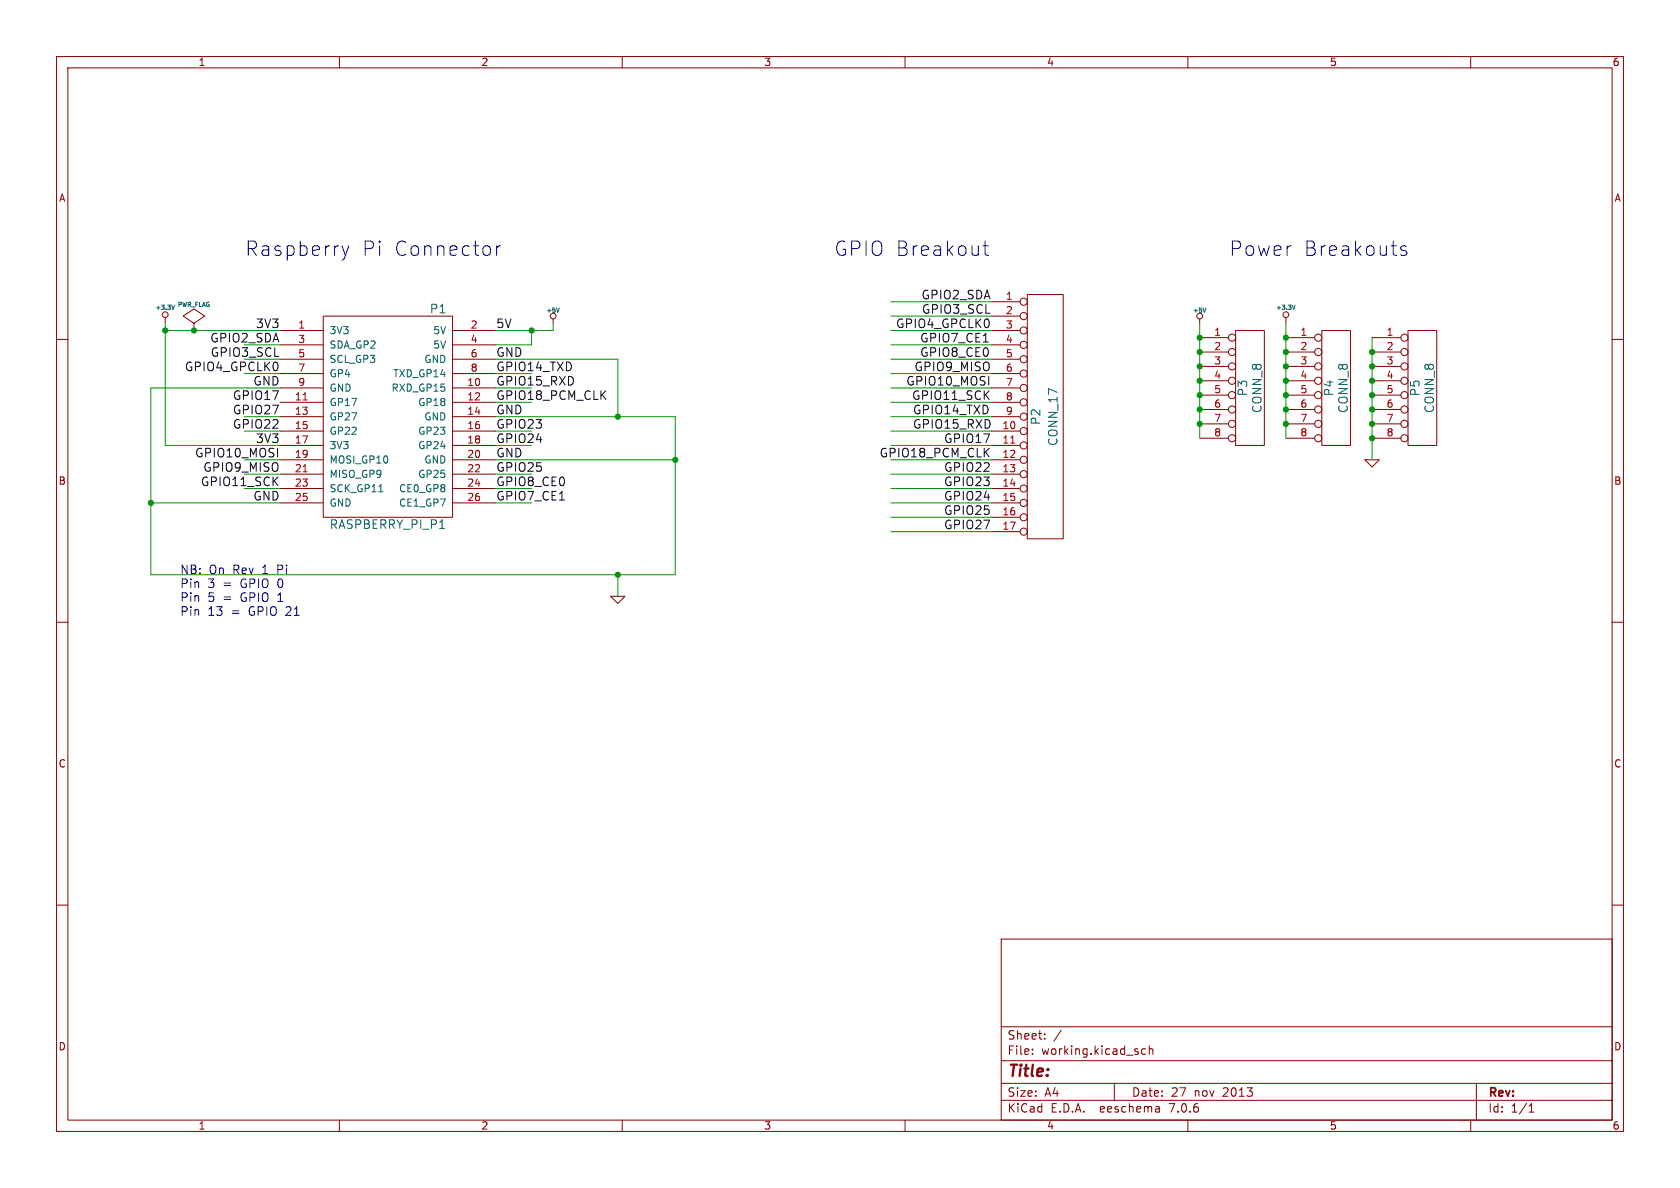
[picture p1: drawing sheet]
(kicad_sch (version 20230121) (generator eeschema)

 (paper "A4")

 (title_block
  (date "27 nov 2013"))

 (lib_symbols
  (symbol "PiBreak-rescue:+3.3V" (power) (pin_names (offset 0)) (in_bom yes) (on_board yes)
   (property "Reference" "#PWR" (at 0 -1.016 0) (effects (font (size 0.762 0.762)) hide))
   (property "Value" "+3.3V" (at 0 2.794 0) (effects (font (size 0.762 0.762))))
   (property "Footprint" "" (at 0 0 0) (effects (font (size 1.524 1.524))))
   (property "Datasheet" "" (at 0 0 0) (effects (font (size 1.524 1.524))))
   (symbol "+3.3V_0_0"
    (pin power_in line (at 0 0 90) (length 0) hide (name "+3.3V" (effects (font (size 0.762 0.762)))) (number "1" (effects (font (size 0.762 0.762))))))
   (symbol "+3.3V_0_1"
    (polyline (pts (xy 0 0) (xy 0 1.016) (xy 0 1.016)) (stroke (width 0) (type solid)) (fill (type none)))
    (circle (center 0 1.524) (radius 0.508) (stroke (width 0) (type solid)) (fill (type none)))))
  (symbol "PiBreak-rescue:+5V" (power) (pin_names (offset 1.016)) (in_bom yes) (on_board yes)
   (property "Reference" "#PWR" (at 0 2.286 0) (effects (font (size 0.508 0.508)) hide))
   (property "Value" "+5V" (at 0 2.286 0) (effects (font (size 0.762 0.762))))
   (property "Footprint" "" (at 0 0 0) (effects (font (size 1.524 1.524))))
   (property "Datasheet" "" (at 0 0 0) (effects (font (size 1.524 1.524))))
   (symbol "+5V_0_0"
    (pin power_in line (at 0 0 90) (length 0) hide (name "+5V" (effects (font (size 0.508 0.508)))) (number "1" (effects (font (size 0.508 0.508))))))
   (symbol "+5V_0_1"
    (polyline (pts (xy 0 0) (xy 0 0.762) (xy 0 0.762) (xy 0 0.762)) (stroke (width 0) (type solid)) (fill (type none)))
    (circle (center 0 1.27) (radius 0.508) (stroke (width 0) (type solid)) (fill (type none)))))
  (symbol "PiBreak-rescue:CONN_17" (pin_names (offset 1.016) hide) (in_bom yes) (on_board yes)
   (property "Reference" "P" (at -1.016 0 90) (effects (font (size 1.524 1.524))))
   (property "Value" "CONN_17" (at 2.032 0 90) (effects (font (size 1.524 1.524))))
   (property "Footprint" "" (at 0 0 0) (effects (font (size 1.524 1.524))))
   (property "Datasheet" "" (at 0 0 0) (effects (font (size 1.524 1.524))))
   (symbol "CONN_17_0_1"
    (rectangle (start -2.54 21.59) (end 3.81 -21.59) (stroke (width 0) (type solid)) (fill (type none))))
   (symbol "CONN_17_1_1"
    (pin passive inverted (at -8.89 20.32 0) (length 6.35) (name "P1" (effects (font (size 1.27 1.27)))) (number "1" (effects (font (size 1.27 1.27)))))
    (pin passive inverted (at -8.89 -2.54 0) (length 6.35) (name "P10" (effects (font (size 1.27 1.27)))) (number "10" (effects (font (size 1.27 1.27)))))
    (pin passive inverted (at -8.89 -5.08 0) (length 6.35) (name "P11" (effects (font (size 1.27 1.27)))) (number "11" (effects (font (size 1.27 1.27)))))
    (pin passive inverted (at -8.89 -7.62 0) (length 6.35) (name "P12" (effects (font (size 1.27 1.27)))) (number "12" (effects (font (size 1.27 1.27)))))
    (pin passive inverted (at -8.89 -10.16 0) (length 6.35) (name "P13" (effects (font (size 1.27 1.27)))) (number "13" (effects (font (size 1.27 1.27)))))
    (pin passive inverted (at -8.89 -12.7 0) (length 6.35) (name "P14" (effects (font (size 1.27 1.27)))) (number "14" (effects (font (size 1.27 1.27)))))
    (pin passive inverted (at -8.89 -15.24 0) (length 6.35) (name "P15" (effects (font (size 1.27 1.27)))) (number "15" (effects (font (size 1.27 1.27)))))
    (pin passive inverted (at -8.89 -17.78 0) (length 6.35) (name "P16" (effects (font (size 1.27 1.27)))) (number "16" (effects (font (size 1.27 1.27)))))
    (pin passive inverted (at -8.89 -20.32 0) (length 6.35) (name "P17" (effects (font (size 1.27 1.27)))) (number "17" (effects (font (size 1.27 1.27)))))
    (pin passive inverted (at -8.89 17.78 0) (length 6.35) (name "P2" (effects (font (size 1.27 1.27)))) (number "2" (effects (font (size 1.27 1.27)))))
    (pin passive inverted (at -8.89 15.24 0) (length 6.35) (name "P3" (effects (font (size 1.27 1.27)))) (number "3" (effects (font (size 1.27 1.27)))))
    (pin passive inverted (at -8.89 12.7 0) (length 6.35) (name "P4" (effects (font (size 1.27 1.27)))) (number "4" (effects (font (size 1.27 1.27)))))
    (pin passive inverted (at -8.89 10.16 0) (length 6.35) (name "P5" (effects (font (size 1.27 1.27)))) (number "5" (effects (font (size 1.27 1.27)))))
    (pin passive inverted (at -8.89 7.62 0) (length 6.35) (name "P6" (effects (font (size 1.27 1.27)))) (number "6" (effects (font (size 1.27 1.27)))))
    (pin passive inverted (at -8.89 5.08 0) (length 6.35) (name "P7" (effects (font (size 1.27 1.27)))) (number "7" (effects (font (size 1.27 1.27)))))
    (pin passive inverted (at -8.89 2.54 0) (length 6.35) (name "P8" (effects (font (size 1.27 1.27)))) (number "8" (effects (font (size 1.27 1.27)))))
    (pin passive inverted (at -8.89 0 0) (length 6.35) (name "P9" (effects (font (size 1.27 1.27)))) (number "9" (effects (font (size 1.27 1.27)))))))
  (symbol "PiBreak-rescue:CONN_8" (pin_names (offset 1.016) hide) (in_bom yes) (on_board yes)
   (property "Reference" "P" (at -1.27 0 90) (effects (font (size 1.524 1.524))))
   (property "Value" "CONN_8" (at 1.27 0 90) (effects (font (size 1.524 1.524))))
   (property "Footprint" "" (at 0 0 0) (effects (font (size 1.524 1.524))))
   (property "Datasheet" "" (at 0 0 0) (effects (font (size 1.524 1.524))))
   (symbol "CONN_8_0_1"
    (rectangle (start -2.54 10.16) (end 2.54 -10.16) (stroke (width 0) (type solid)) (fill (type none))))
   (symbol "CONN_8_1_1"
    (pin passive inverted (at -8.89 8.89 0) (length 6.35) (name "P1" (effects (font (size 1.27 1.27)))) (number "1" (effects (font (size 1.27 1.27)))))
    (pin passive inverted (at -8.89 6.35 0) (length 6.35) (name "P2" (effects (font (size 1.27 1.27)))) (number "2" (effects (font (size 1.27 1.27)))))
    (pin passive inverted (at -8.89 3.81 0) (length 6.35) (name "P3" (effects (font (size 1.27 1.27)))) (number "3" (effects (font (size 1.27 1.27)))))
    (pin passive inverted (at -8.89 1.27 0) (length 6.35) (name "P4" (effects (font (size 1.27 1.27)))) (number "4" (effects (font (size 1.27 1.27)))))
    (pin passive inverted (at -8.89 -1.27 0) (length 6.35) (name "P5" (effects (font (size 1.27 1.27)))) (number "5" (effects (font (size 1.27 1.27)))))
    (pin passive inverted (at -8.89 -3.81 0) (length 6.35) (name "P6" (effects (font (size 1.27 1.27)))) (number "6" (effects (font (size 1.27 1.27)))))
    (pin passive inverted (at -8.89 -6.35 0) (length 6.35) (name "P7" (effects (font (size 1.27 1.27)))) (number "7" (effects (font (size 1.27 1.27)))))
    (pin passive inverted (at -8.89 -8.89 0) (length 6.35) (name "P8" (effects (font (size 1.27 1.27)))) (number "8" (effects (font (size 1.27 1.27)))))))
  (symbol "PiBreak-rescue:GND" (power) (pin_names (offset 0)) (in_bom yes) (on_board yes)
   (property "Reference" "#PWR" (at 0 0 0) (effects (font (size 0.762 0.762)) hide))
   (property "Value" "GND" (at 0 -1.778 0) (effects (font (size 0.762 0.762)) hide))
   (property "Footprint" "" (at 0 0 0) (effects (font (size 1.524 1.524))))
   (property "Datasheet" "" (at 0 0 0) (effects (font (size 1.524 1.524))))
   (symbol "GND_0_1"
    (polyline (pts (xy -1.27 0) (xy 0 -1.27) (xy 1.27 0) (xy -1.27 0)) (stroke (width 0) (type solid)) (fill (type none))))
   (symbol "GND_1_1"
    (pin power_in line (at 0 0 90) (length 0) hide (name "GND" (effects (font (size 0.762 0.762)))) (number "1" (effects (font (size 0.762 0.762)))))))
  (symbol "PiBreak-rescue:PWR_FLAG" (power) (pin_numbers hide) (pin_names (offset 0) hide) (in_bom yes) (on_board yes)
   (property "Reference" "#FLG" (at 0 2.413 0) (effects (font (size 0.762 0.762)) hide))
   (property "Value" "PWR_FLAG" (at 0 4.572 0) (effects (font (size 0.762 0.762))))
   (property "Footprint" "" (at 0 0 0) (effects (font (size 1.524 1.524))))
   (property "Datasheet" "" (at 0 0 0) (effects (font (size 1.524 1.524))))
   (symbol "PWR_FLAG_0_0"
    (pin power_out line (at 0 0 90) (length 0) (name "pwr" (effects (font (size 0.508 0.508)))) (number "1" (effects (font (size 0.508 0.508))))))
   (symbol "PWR_FLAG_0_1"
    (polyline (pts (xy 0 0) (xy 0 1.27) (xy -1.905 2.54) (xy 0 3.81) (xy 1.905 2.54) (xy 0 1.27)) (stroke (width 0) (type solid)) (fill (type none)))))
  (symbol "PiBreak-rescue:RASPBERRY_PI_P1" (pin_names (offset 1.016)) (in_bom yes) (on_board yes)
   (property "Reference" "J" (at 8.89 19.05 0) (effects (font (size 1.524 1.524))))
   (property "Value" "RASPBERRY_PI_P1" (at 0 -19.05 0) (effects (font (size 1.524 1.524))))
   (property "Footprint" "" (at -6.35 -8.89 0) (effects (font (size 1.524 1.524))))
   (property "Datasheet" "" (at -6.35 -8.89 0) (effects (font (size 1.524 1.524))))
   (symbol "RASPBERRY_PI_P1_0_1"
    (rectangle (start -11.43 17.78) (end 11.43 -17.78) (stroke (width 0) (type solid)) (fill (type none))))
   (symbol "RASPBERRY_PI_P1_1_1"
    (pin power_out line (at -19.05 15.24 0) (length 7.62) (name "3V3" (effects (font (size 1.27 1.27)))) (number "1" (effects (font (size 1.27 1.27)))))
    (pin bidirectional line (at 19.05 5.08 180) (length 7.62) (name "RXD_GP15" (effects (font (size 1.27 1.27)))) (number "10" (effects (font (size 1.27 1.27)))))
    (pin bidirectional line (at -19.05 2.54 0) (length 7.62) (name "GP17" (effects (font (size 1.27 1.27)))) (number "11" (effects (font (size 1.27 1.27)))))
    (pin bidirectional line (at 19.05 2.54 180) (length 7.62) (name "GP18" (effects (font (size 1.27 1.27)))) (number "12" (effects (font (size 1.27 1.27)))))
    (pin bidirectional line (at -19.05 0 0) (length 7.62) (name "GP27" (effects (font (size 1.27 1.27)))) (number "13" (effects (font (size 1.27 1.27)))))
    (pin power_out line (at 19.05 0 180) (length 7.62) (name "GND" (effects (font (size 1.27 1.27)))) (number "14" (effects (font (size 1.27 1.27)))))
    (pin bidirectional line (at -19.05 -2.54 0) (length 7.62) (name "GP22" (effects (font (size 1.27 1.27)))) (number "15" (effects (font (size 1.27 1.27)))))
    (pin bidirectional line (at 19.05 -2.54 180) (length 7.62) (name "GP23" (effects (font (size 1.27 1.27)))) (number "16" (effects (font (size 1.27 1.27)))))
    (pin power_out line (at -19.05 -5.08 0) (length 7.62) (name "3V3" (effects (font (size 1.27 1.27)))) (number "17" (effects (font (size 1.27 1.27)))))
    (pin bidirectional line (at 19.05 -5.08 180) (length 7.62) (name "GP24" (effects (font (size 1.27 1.27)))) (number "18" (effects (font (size 1.27 1.27)))))
    (pin bidirectional line (at -19.05 -7.62 0) (length 7.62) (name "MOSI_GP10" (effects (font (size 1.27 1.27)))) (number "19" (effects (font (size 1.27 1.27)))))
    (pin power_out line (at 19.05 15.24 180) (length 7.62) (name "5V" (effects (font (size 1.27 1.27)))) (number "2" (effects (font (size 1.27 1.27)))))
    (pin power_out line (at 19.05 -7.62 180) (length 7.62) (name "GND" (effects (font (size 1.27 1.27)))) (number "20" (effects (font (size 1.27 1.27)))))
    (pin bidirectional line (at -19.05 -10.16 0) (length 7.62) (name "MISO_GP9" (effects (font (size 1.27 1.27)))) (number "21" (effects (font (size 1.27 1.27)))))
    (pin bidirectional line (at 19.05 -10.16 180) (length 7.62) (name "GP25" (effects (font (size 1.27 1.27)))) (number "22" (effects (font (size 1.27 1.27)))))
    (pin bidirectional line (at -19.05 -12.7 0) (length 7.62) (name "SCK_GP11" (effects (font (size 1.27 1.27)))) (number "23" (effects (font (size 1.27 1.27)))))
    (pin bidirectional line (at 19.05 -12.7 180) (length 7.62) (name "CE0_GP8" (effects (font (size 1.27 1.27)))) (number "24" (effects (font (size 1.27 1.27)))))
    (pin power_out line (at -19.05 -15.24 0) (length 7.62) (name "GND" (effects (font (size 1.27 1.27)))) (number "25" (effects (font (size 1.27 1.27)))))
    (pin bidirectional line (at 19.05 -15.24 180) (length 7.62) (name "CE1_GP7" (effects (font (size 1.27 1.27)))) (number "26" (effects (font (size 1.27 1.27)))))
    (pin bidirectional line (at -19.05 12.7 0) (length 7.62) (name "SDA_GP2" (effects (font (size 1.27 1.27)))) (number "3" (effects (font (size 1.27 1.27)))))
    (pin power_out line (at 19.05 12.7 180) (length 7.62) (name "5V" (effects (font (size 1.27 1.27)))) (number "4" (effects (font (size 1.27 1.27)))))
    (pin bidirectional line (at -19.05 10.16 0) (length 7.62) (name "SCL_GP3" (effects (font (size 1.27 1.27)))) (number "5" (effects (font (size 1.27 1.27)))))
    (pin power_out line (at 19.05 10.16 180) (length 7.62) (name "GND" (effects (font (size 1.27 1.27)))) (number "6" (effects (font (size 1.27 1.27)))))
    (pin bidirectional line (at -19.05 7.62 0) (length 7.62) (name "GP4" (effects (font (size 1.27 1.27)))) (number "7" (effects (font (size 1.27 1.27)))))
    (pin bidirectional line (at 19.05 7.62 180) (length 7.62) (name "TXD_GP14" (effects (font (size 1.27 1.27)))) (number "8" (effects (font (size 1.27 1.27)))))
    (pin power_out line (at -19.05 5.08 0) (length 7.62) (name "GND" (effects (font (size 1.27 1.27)))) (number "9" (effects (font (size 1.27 1.27))))))))

 (junction (at 227.33 74.93) (diameter 0) (color 0 0 0 0))
 (junction (at 26.67 88.9) (diameter 0) (color 0 0 0 0))
 (junction (at 227.33 69.85) (diameter 0) (color 0 0 0 0))
 (junction (at 227.33 59.69) (diameter 0) (color 0 0 0 0))
 (junction (at 212.09 69.85) (diameter 0) (color 0 0 0 0))
 (junction (at 212.09 64.77) (diameter 0) (color 0 0 0 0))
 (junction (at 242.57 67.31) (diameter 0) (color 0 0 0 0))
 (junction (at 109.22 73.66) (diameter 0) (color 0 0 0 0))
 (junction (at 109.22 101.6) (diameter 0) (color 0 0 0 0))
 (junction (at 242.57 64.77) (diameter 0) (color 0 0 0 0))
 (junction (at 212.09 67.31) (diameter 0) (color 0 0 0 0))
 (junction (at 227.33 72.39) (diameter 0) (color 0 0 0 0))
 (junction (at 34.29 58.42) (diameter 0) (color 0 0 0 0))
 (junction (at 227.33 64.77) (diameter 0) (color 0 0 0 0))
 (junction (at 242.57 77.47) (diameter 0) (color 0 0 0 0))
 (junction (at 212.09 72.39) (diameter 0) (color 0 0 0 0))
 (junction (at 242.57 74.93) (diameter 0) (color 0 0 0 0))
 (junction (at 212.09 62.23) (diameter 0) (color 0 0 0 0))
 (junction (at 119.38 81.28) (diameter 0) (color 0 0 0 0))
 (junction (at 29.21 58.42) (diameter 0) (color 0 0 0 0))
 (junction (at 93.98 58.42) (diameter 0) (color 0 0 0 0))
 (junction (at 227.33 62.23) (diameter 0) (color 0 0 0 0))
 (junction (at 212.09 59.69) (diameter 0) (color 0 0 0 0))
 (junction (at 227.33 67.31) (diameter 0) (color 0 0 0 0))
 (junction (at 242.57 62.23) (diameter 0) (color 0 0 0 0))
 (junction (at 242.57 69.85) (diameter 0) (color 0 0 0 0))
 (junction (at 242.57 72.39) (diameter 0) (color 0 0 0 0))
 (junction (at 212.09 74.93) (diameter 0) (color 0 0 0 0))

 (wire (pts (xy 175.26 60.96) (xy 157.48 60.96)) (stroke (width 0) (type default)))
 (wire (pts (xy 175.26 81.28) (xy 157.48 81.28)) (stroke (width 0) (type default)))
 (wire (pts (xy 49.53 81.28) (xy 43.18 81.28)) (stroke (width 0) (type default)))
 (wire (pts (xy 242.57 59.69) (xy 242.57 62.23)) (stroke (width 0) (type default)))
 (wire (pts (xy 87.63 81.28) (xy 119.38 81.28)) (stroke (width 0) (type default)))
 (wire (pts (xy 212.09 69.85) (xy 212.09 72.39)) (stroke (width 0) (type default)))
 (wire (pts (xy 87.63 68.58) (xy 93.98 68.58)) (stroke (width 0) (type default)))
 (wire (pts (xy 109.22 63.5) (xy 109.22 73.66)) (stroke (width 0) (type default)))
 (wire (pts (xy 227.33 67.31) (xy 227.33 69.85)) (stroke (width 0) (type default)))
 (wire (pts (xy 97.79 58.42) (xy 97.79 57.15)) (stroke (width 0) (type default)))
 (wire (pts (xy 87.63 88.9) (xy 93.98 88.9)) (stroke (width 0) (type default)))
 (wire (pts (xy 227.33 74.93) (xy 227.33 77.47)) (stroke (width 0) (type default)))
 (wire (pts (xy 29.21 58.42) (xy 34.29 58.42)) (stroke (width 0) (type default)))
 (wire (pts (xy 212.09 67.31) (xy 212.09 69.85)) (stroke (width 0) (type default)))
 (wire (pts (xy 109.22 101.6) (xy 109.22 105.41)) (stroke (width 0) (type default)))
 (wire (pts (xy 119.38 81.28) (xy 119.38 73.66)) (stroke (width 0) (type default)))
 (wire (pts (xy 87.63 66.04) (xy 93.98 66.04)) (stroke (width 0) (type default)))
 (wire (pts (xy 175.26 83.82) (xy 157.48 83.82)) (stroke (width 0) (type default)))
 (wire (pts (xy 175.26 93.98) (xy 157.48 93.98)) (stroke (width 0) (type default)))
 (wire (pts (xy 87.63 78.74) (xy 93.98 78.74)) (stroke (width 0) (type default)))
 (wire (pts (xy 175.26 53.34) (xy 157.48 53.34)) (stroke (width 0) (type default)))
 (wire (pts (xy 87.63 83.82) (xy 93.98 83.82)) (stroke (width 0) (type default)))
 (wire (pts (xy 29.21 57.15) (xy 29.21 58.42)) (stroke (width 0) (type default)))
 (wire (pts (xy 93.98 60.96) (xy 93.98 58.42)) (stroke (width 0) (type default)))
 (wire (pts (xy 242.57 77.47) (xy 242.57 81.28)) (stroke (width 0) (type default)))
 (wire (pts (xy 109.22 101.6) (xy 119.38 101.6)) (stroke (width 0) (type default)))
 (wire (pts (xy 49.53 76.2) (xy 43.18 76.2)) (stroke (width 0) (type default)))
 (wire (pts (xy 175.26 71.12) (xy 157.48 71.12)) (stroke (width 0) (type default)))
 (wire (pts (xy 29.21 58.42) (xy 29.21 78.74)) (stroke (width 0) (type default)))
 (wire (pts (xy 242.57 67.31) (xy 242.57 69.85)) (stroke (width 0) (type default)))
 (wire (pts (xy 227.33 62.23) (xy 227.33 64.77)) (stroke (width 0) (type default)))
 (wire (pts (xy 242.57 62.23) (xy 242.57 64.77)) (stroke (width 0) (type default)))
 (wire (pts (xy 227.33 69.85) (xy 227.33 72.39)) (stroke (width 0) (type default)))
 (wire (pts (xy 242.57 74.93) (xy 242.57 77.47)) (stroke (width 0) (type default)))
 (wire (pts (xy 175.26 68.58) (xy 157.48 68.58)) (stroke (width 0) (type default)))
 (wire (pts (xy 49.53 86.36) (xy 43.18 86.36)) (stroke (width 0) (type default)))
 (wire (pts (xy 93.98 58.42) (xy 97.79 58.42)) (stroke (width 0) (type default)))
 (wire (pts (xy 212.09 74.93) (xy 212.09 77.47)) (stroke (width 0) (type default)))
 (wire (pts (xy 26.67 88.9) (xy 26.67 68.58)) (stroke (width 0) (type default)))
 (wire (pts (xy 49.53 63.5) (xy 43.18 63.5)) (stroke (width 0) (type default)))
 (wire (pts (xy 87.63 71.12) (xy 93.98 71.12)) (stroke (width 0) (type default)))
 (wire (pts (xy 175.26 76.2) (xy 157.48 76.2)) (stroke (width 0) (type default)))
 (wire (pts (xy 175.26 91.44) (xy 157.48 91.44)) (stroke (width 0) (type default)))
 (wire (pts (xy 29.21 78.74) (xy 49.53 78.74)) (stroke (width 0) (type default)))
 (wire (pts (xy 87.63 60.96) (xy 93.98 60.96)) (stroke (width 0) (type default)))
 (wire (pts (xy 26.67 68.58) (xy 49.53 68.58)) (stroke (width 0) (type default)))
 (wire (pts (xy 242.57 69.85) (xy 242.57 72.39)) (stroke (width 0) (type default)))
 (wire (pts (xy 26.67 88.9) (xy 49.53 88.9)) (stroke (width 0) (type default)))
 (wire (pts (xy 49.53 83.82) (xy 43.18 83.82)) (stroke (width 0) (type default)))
 (wire (pts (xy 175.26 55.88) (xy 157.48 55.88)) (stroke (width 0) (type default)))
 (wire (pts (xy 175.26 63.5) (xy 157.48 63.5)) (stroke (width 0) (type default)))
 (wire (pts (xy 119.38 101.6) (xy 119.38 81.28)) (stroke (width 0) (type default)))
 (wire (pts (xy 175.26 66.04) (xy 157.48 66.04)) (stroke (width 0) (type default)))
 (wire (pts (xy 175.26 58.42) (xy 157.48 58.42)) (stroke (width 0) (type default)))
 (wire (pts (xy 49.53 66.04) (xy 43.18 66.04)) (stroke (width 0) (type default)))
 (wire (pts (xy 109.22 73.66) (xy 87.63 73.66)) (stroke (width 0) (type default)))
 (wire (pts (xy 227.33 57.15) (xy 227.33 59.69)) (stroke (width 0) (type default)))
 (wire (pts (xy 87.63 58.42) (xy 93.98 58.42)) (stroke (width 0) (type default)))
 (wire (pts (xy 212.09 72.39) (xy 212.09 74.93)) (stroke (width 0) (type default)))
 (wire (pts (xy 26.67 101.6) (xy 26.67 88.9)) (stroke (width 0) (type default)))
 (wire (pts (xy 49.53 73.66) (xy 43.18 73.66)) (stroke (width 0) (type default)))
 (wire (pts (xy 212.09 62.23) (xy 212.09 64.77)) (stroke (width 0) (type default)))
 (wire (pts (xy 87.63 86.36) (xy 93.98 86.36)) (stroke (width 0) (type default)))
 (wire (pts (xy 175.26 86.36) (xy 157.48 86.36)) (stroke (width 0) (type default)))
 (wire (pts (xy 212.09 64.77) (xy 212.09 67.31)) (stroke (width 0) (type default)))
 (wire (pts (xy 227.33 72.39) (xy 227.33 74.93)) (stroke (width 0) (type default)))
 (wire (pts (xy 34.29 58.42) (xy 49.53 58.42)) (stroke (width 0) (type default)))
 (wire (pts (xy 175.26 73.66) (xy 157.48 73.66)) (stroke (width 0) (type default)))
 (wire (pts (xy 175.26 88.9) (xy 157.48 88.9)) (stroke (width 0) (type default)))
 (wire (pts (xy 119.38 73.66) (xy 109.22 73.66)) (stroke (width 0) (type default)))
 (wire (pts (xy 87.63 76.2) (xy 93.98 76.2)) (stroke (width 0) (type default)))
 (wire (pts (xy 242.57 64.77) (xy 242.57 67.31)) (stroke (width 0) (type default)))
 (wire (pts (xy 212.09 59.69) (xy 212.09 62.23)) (stroke (width 0) (type default)))
 (wire (pts (xy 26.67 101.6) (xy 109.22 101.6)) (stroke (width 0) (type default)))
 (wire (pts (xy 212.09 57.15) (xy 212.09 59.69)) (stroke (width 0) (type default)))
 (wire (pts (xy 175.26 78.74) (xy 157.48 78.74)) (stroke (width 0) (type default)))
 (wire (pts (xy 227.33 59.69) (xy 227.33 62.23)) (stroke (width 0) (type default)))
 (wire (pts (xy 227.33 64.77) (xy 227.33 67.31)) (stroke (width 0) (type default)))
 (wire (pts (xy 242.57 72.39) (xy 242.57 74.93)) (stroke (width 0) (type default)))
 (wire (pts (xy 87.63 63.5) (xy 109.22 63.5)) (stroke (width 0) (type default)))
 (wire (pts (xy 49.53 60.96) (xy 43.18 60.96)) (stroke (width 0) (type default)))

 (text "GPIO Breakout" (at 147.32 45.72 0) (effects (font (size 2.54 2.54)) (justify left bottom)))
 (text "Power Breakouts" (at 217.17 45.72 0) (effects (font (size 2.54 2.54)) (justify left bottom)))
 (text "NB: On Rev 1 Pi\nPin 3 = GPIO 0\nPin 5 = GPIO 1\nPin 13 = GPIO 21" (at 31.75 109.22 0) (effects (font (size 1.524 1.524)) (justify left bottom)))
 (text "Raspberry Pi Connector" (at 43.18 45.72 0) (effects (font (size 2.54 2.54)) (justify left bottom)))

 (label "GPIO17" (at 49.53 71.12 180) (effects (font (size 1.524 1.524)) (justify right bottom)))
 (label "GPIO8_CE0" (at 162.56 63.5 0) (effects (font (size 1.524 1.524)) (justify left bottom)))
 (label "GPIO4_GPCLK0" (at 175.26 58.42 180) (effects (font (size 1.524 1.524)) (justify right bottom)))
 (label "GPIO9_MISO" (at 49.53 83.82 180) (effects (font (size 1.524 1.524)) (justify right bottom)))
 (label "GND" (at 49.53 88.9 180) (effects (font (size 1.524 1.524)) (justify right bottom)))
 (label "GPIO23" (at 87.63 76.2 0) (effects (font (size 1.524 1.524)) (justify left bottom)))
 (label "GPIO3_SCL" (at 175.26 55.88 180) (effects (font (size 1.524 1.524)) (justify right bottom)))
 (label "GPIO10_MOSI" (at 49.53 81.28 180) (effects (font (size 1.524 1.524)) (justify right bottom)))
 (label "GPIO2_SDA" (at 49.53 60.96 180) (effects (font (size 1.524 1.524)) (justify right bottom)))
 (label "GPIO23" (at 175.26 86.36 180) (effects (font (size 1.524 1.524)) (justify right bottom)))
 (label "GPIO27" (at 175.26 93.98 180) (effects (font (size 1.524 1.524)) (justify right bottom)))
 (label "GPIO9_MISO" (at 175.26 66.04 180) (effects (font (size 1.524 1.524)) (justify right bottom)))
 (label "GPIO15_RXD" (at 161.29 76.2 0) (effects (font (size 1.524 1.524)) (justify left bottom)))
 (label "3V3" (at 49.53 78.74 180) (effects (font (size 1.524 1.524)) (justify right bottom)))
 (label "3V3" (at 49.53 58.42 180) (effects (font (size 1.524 1.524)) (justify right bottom)))
 (label "GPIO15_RXD" (at 87.63 68.58 0) (effects (font (size 1.524 1.524)) (justify left bottom)))
 (label "GPIO22" (at 49.53 76.2 180) (effects (font (size 1.524 1.524)) (justify right bottom)))
 (label "GND" (at 87.63 63.5 0) (effects (font (size 1.524 1.524)) (justify left bottom)))
 (label "GPIO7_CE1" (at 87.63 88.9 0) (effects (font (size 1.524 1.524)) (justify left bottom)))
 (label "GPIO18_PCM_CLK" (at 87.63 71.12 0) (effects (font (size 1.524 1.524)) (justify left bottom)))
 (label "GPIO2_SDA" (at 175.26 53.34 180) (effects (font (size 1.524 1.524)) (justify right bottom)))
 (label "GPIO7_CE1" (at 162.56 60.96 0) (effects (font (size 1.524 1.524)) (justify left bottom)))
 (label "GPIO24" (at 175.26 88.9 180) (effects (font (size 1.524 1.524)) (justify right bottom)))
 (label "GND" (at 87.63 81.28 0) (effects (font (size 1.524 1.524)) (justify left bottom)))
 (label "GPIO18_PCM_CLK" (at 175.26 81.28 180) (effects (font (size 1.524 1.524)) (justify right bottom)))
 (label "GPIO17" (at 175.26 78.74 180) (effects (font (size 1.524 1.524)) (justify right bottom)))
 (label "GPIO22" (at 175.26 83.82 180) (effects (font (size 1.524 1.524)) (justify right bottom)))
 (label "GPIO14_TXD" (at 161.29 73.66 0) (effects (font (size 1.524 1.524)) (justify left bottom)))
 (label "GPIO11_SCK" (at 175.26 71.12 180) (effects (font (size 1.524 1.524)) (justify right bottom)))
 (label "GPIO4_GPCLK0" (at 49.53 66.04 180) (effects (font (size 1.524 1.524)) (justify right bottom)))
 (label "GPIO24" (at 87.63 78.74 0) (effects (font (size 1.524 1.524)) (justify left bottom)))
 (label "GPIO25" (at 87.63 83.82 0) (effects (font (size 1.524 1.524)) (justify left bottom)))
 (label "GPIO27" (at 49.53 73.66 180) (effects (font (size 1.524 1.524)) (justify right bottom)))
 (label "GND" (at 87.63 73.66 0) (effects (font (size 1.524 1.524)) (justify left bottom)))
 (label "GPIO8_CE0" (at 87.63 86.36 0) (effects (font (size 1.524 1.524)) (justify left bottom)))
 (label "GND" (at 49.53 68.58 180) (effects (font (size 1.524 1.524)) (justify right bottom)))
 (label "5V" (at 87.63 58.42 0) (effects (font (size 1.524 1.524)) (justify left bottom)))
 (label "GPIO3_SCL" (at 49.53 63.5 180) (effects (font (size 1.524 1.524)) (justify right bottom)))
 (label "GPIO14_TXD" (at 87.63 66.04 0) (effects (font (size 1.524 1.524)) (justify left bottom)))
 (label "GPIO11_SCK" (at 49.53 86.36 180) (effects (font (size 1.524 1.524)) (justify right bottom)))
 (label "GPIO25" (at 175.26 91.44 180) (effects (font (size 1.524 1.524)) (justify right bottom)))
 (label "GPIO10_MOSI" (at 175.26 68.58 180) (effects (font (size 1.524 1.524)) (justify right bottom)))

 (symbol (lib_id "PiBreak-rescue:GND") (at 109.22 105.41 0) (unit 1) (in_bom yes) (on_board yes) (dnp no)
  (property "Reference" "#PWR3" (at 109.22 105.41 0) (effects (font (size 0.762 0.762)) hide))
  (property "Value" "GND" (at 109.22 107.188 0) (effects (font (size 0.762 0.762)) hide))
  (property "Footprint" "" (at 109.22 105.41 0) (effects (font (size 1.524 1.524))))
  (property "Datasheet" "" (at 109.22 105.41 0) (effects (font (size 1.524 1.524)))) (pin "1"))

 (symbol (lib_id "PiBreak-rescue:+5V") (at 97.79 57.15 0) (unit 1) (in_bom yes) (on_board yes) (dnp no)
  (property "Reference" "#PWR2" (at 97.79 54.864 0) (effects (font (size 0.508 0.508)) hide))
  (property "Value" "+5V" (at 97.79 54.864 0) (effects (font (size 0.762 0.762))))
  (property "Footprint" "" (at 97.79 57.15 0) (effects (font (size 1.524 1.524))))
  (property "Datasheet" "" (at 97.79 57.15 0) (effects (font (size 1.524 1.524)))) (pin "1"))

 (symbol (lib_id "PiBreak-rescue:+3.3V") (at 29.21 57.15 0) (unit 1) (in_bom yes) (on_board yes) (dnp no)
  (property "Reference" "#PWR1" (at 29.21 58.166 0) (effects (font (size 0.762 0.762)) hide))
  (property "Value" "+3.3V" (at 29.21 54.356 0) (effects (font (size 0.762 0.762))))
  (property "Footprint" "" (at 29.21 57.15 0) (effects (font (size 1.524 1.524))))
  (property "Datasheet" "" (at 29.21 57.15 0) (effects (font (size 1.524 1.524)))) (pin "1"))

 (symbol (lib_id "PiBreak-rescue:PWR_FLAG") (at 34.29 58.42 0) (unit 1) (in_bom yes) (on_board yes) (dnp no)
  (property "Reference" "#FLG1" (at 34.29 56.007 0) (effects (font (size 0.762 0.762)) hide))
  (property "Value" "PWR_FLAG" (at 34.29 53.848 0) (effects (font (size 0.762 0.762))))
  (property "Footprint" "" (at 34.29 58.42 0) (effects (font (size 1.524 1.524))))
  (property "Datasheet" "" (at 34.29 58.42 0) (effects (font (size 1.524 1.524)))) (pin "1"))

 (symbol (lib_id "PiBreak-rescue:RASPBERRY_PI_P1") (at 68.58 73.66 0) (unit 1) (in_bom yes) (on_board yes) (dnp no)
  (property "Reference" "P1" (at 77.47 54.61 0) (effects (font (size 1.524 1.524))))
  (property "Value" "RASPBERRY_PI_P1" (at 68.58 92.71 0) (effects (font (size 1.524 1.524))))
  (property "Footprint" "" (at 62.23 82.55 0) (effects (font (size 1.524 1.524))))
  (property "Datasheet" "" (at 62.23 82.55 0) (effects (font (size 1.524 1.524)))) (pin "1") (pin "10") (pin "11") (pin "12") (pin "13") (pin "14") (pin "15") (pin "16") (pin "17") (pin "18") (pin "19") (pin "2") (pin "20") (pin "21") (pin "22") (pin "23") (pin "24") (pin "25") (pin "26") (pin "3") (pin "4") (pin "5") (pin "6") (pin "7") (pin "8") (pin "9"))

 (symbol (lib_id "PiBreak-rescue:CONN_17") (at 184.15 73.66 0) (unit 1) (in_bom yes) (on_board yes) (dnp no)
  (property "Reference" "P2" (at 183.134 73.66 90) (effects (font (size 1.524 1.524))))
  (property "Value" "CONN_17" (at 186.182 73.66 90) (effects (font (size 1.524 1.524))))
  (property "Footprint" "~" (at 184.15 73.66 0) (effects (font (size 1.524 1.524))))
  (property "Datasheet" "~" (at 184.15 73.66 0) (effects (font (size 1.524 1.524)))) (pin "1") (pin "10") (pin "11") (pin "12") (pin "13") (pin "14") (pin "15") (pin "16") (pin "17") (pin "2") (pin "3") (pin "4") (pin "5") (pin "6") (pin "7") (pin "8") (pin "9"))

 (symbol (lib_id "PiBreak-rescue:CONN_8") (at 220.98 68.58 0) (unit 1) (in_bom yes) (on_board yes) (dnp no)
  (property "Reference" "P3" (at 219.71 68.58 90) (effects (font (size 1.524 1.524))))
  (property "Value" "CONN_8" (at 222.25 68.58 90) (effects (font (size 1.524 1.524))))
  (property "Footprint" "~" (at 220.98 68.58 0) (effects (font (size 1.524 1.524))))
  (property "Datasheet" "~" (at 220.98 68.58 0) (effects (font (size 1.524 1.524)))) (pin "1") (pin "2") (pin "3") (pin "4") (pin "5") (pin "6") (pin "7") (pin "8"))

 (symbol (lib_id "PiBreak-rescue:CONN_8") (at 251.46 68.58 0) (unit 1) (in_bom yes) (on_board yes) (dnp no)
  (property "Reference" "P5" (at 250.19 68.58 90) (effects (font (size 1.524 1.524))))
  (property "Value" "CONN_8" (at 252.73 68.58 90) (effects (font (size 1.524 1.524))))
  (property "Footprint" "~" (at 251.46 68.58 0) (effects (font (size 1.524 1.524))))
  (property "Datasheet" "~" (at 251.46 68.58 0) (effects (font (size 1.524 1.524)))) (pin "1") (pin "2") (pin "3") (pin "4") (pin "5") (pin "6") (pin "7") (pin "8"))

 (symbol (lib_id "PiBreak-rescue:CONN_8") (at 236.22 68.58 0) (unit 1) (in_bom yes) (on_board yes) (dnp no)
  (property "Reference" "P4" (at 234.95 68.58 90) (effects (font (size 1.524 1.524))))
  (property "Value" "CONN_8" (at 237.49 68.58 90) (effects (font (size 1.524 1.524))))
  (property "Footprint" "~" (at 236.22 68.58 0) (effects (font (size 1.524 1.524))))
  (property "Datasheet" "~" (at 236.22 68.58 0) (effects (font (size 1.524 1.524)))) (pin "1") (pin "2") (pin "3") (pin "4") (pin "5") (pin "6") (pin "7") (pin "8"))

 (symbol (lib_id "PiBreak-rescue:+5V") (at 212.09 57.15 0) (unit 1) (in_bom yes) (on_board yes) (dnp no)
  (property "Reference" "#PWR4" (at 212.09 54.864 0) (effects (font (size 0.508 0.508)) hide))
  (property "Value" "+5V" (at 212.09 54.864 0) (effects (font (size 0.762 0.762))))
  (property "Footprint" "" (at 212.09 57.15 0) (effects (font (size 1.524 1.524))))
  (property "Datasheet" "" (at 212.09 57.15 0) (effects (font (size 1.524 1.524)))) (pin "1"))

 (symbol (lib_id "PiBreak-rescue:+3.3V") (at 227.33 57.15 0) (unit 1) (in_bom yes) (on_board yes) (dnp no)
  (property "Reference" "#PWR5" (at 227.33 58.166 0) (effects (font (size 0.762 0.762)) hide))
  (property "Value" "+3.3V" (at 227.33 54.356 0) (effects (font (size 0.762 0.762))))
  (property "Footprint" "" (at 227.33 57.15 0) (effects (font (size 1.524 1.524))))
  (property "Datasheet" "" (at 227.33 57.15 0) (effects (font (size 1.524 1.524)))) (pin "1"))

 (symbol (lib_id "PiBreak-rescue:GND") (at 242.57 81.28 0) (unit 1) (in_bom yes) (on_board yes) (dnp no)
  (property "Reference" "#PWR6" (at 242.57 81.28 0) (effects (font (size 0.762 0.762)) hide))
  (property "Value" "GND" (at 242.57 83.058 0) (effects (font (size 0.762 0.762)) hide))
  (property "Footprint" "" (at 242.57 81.28 0) (effects (font (size 1.524 1.524))))
  (property "Datasheet" "" (at 242.57 81.28 0) (effects (font (size 1.524 1.524)))) (pin "1"))

 (sheet_instances (path "" (page "1"))))
